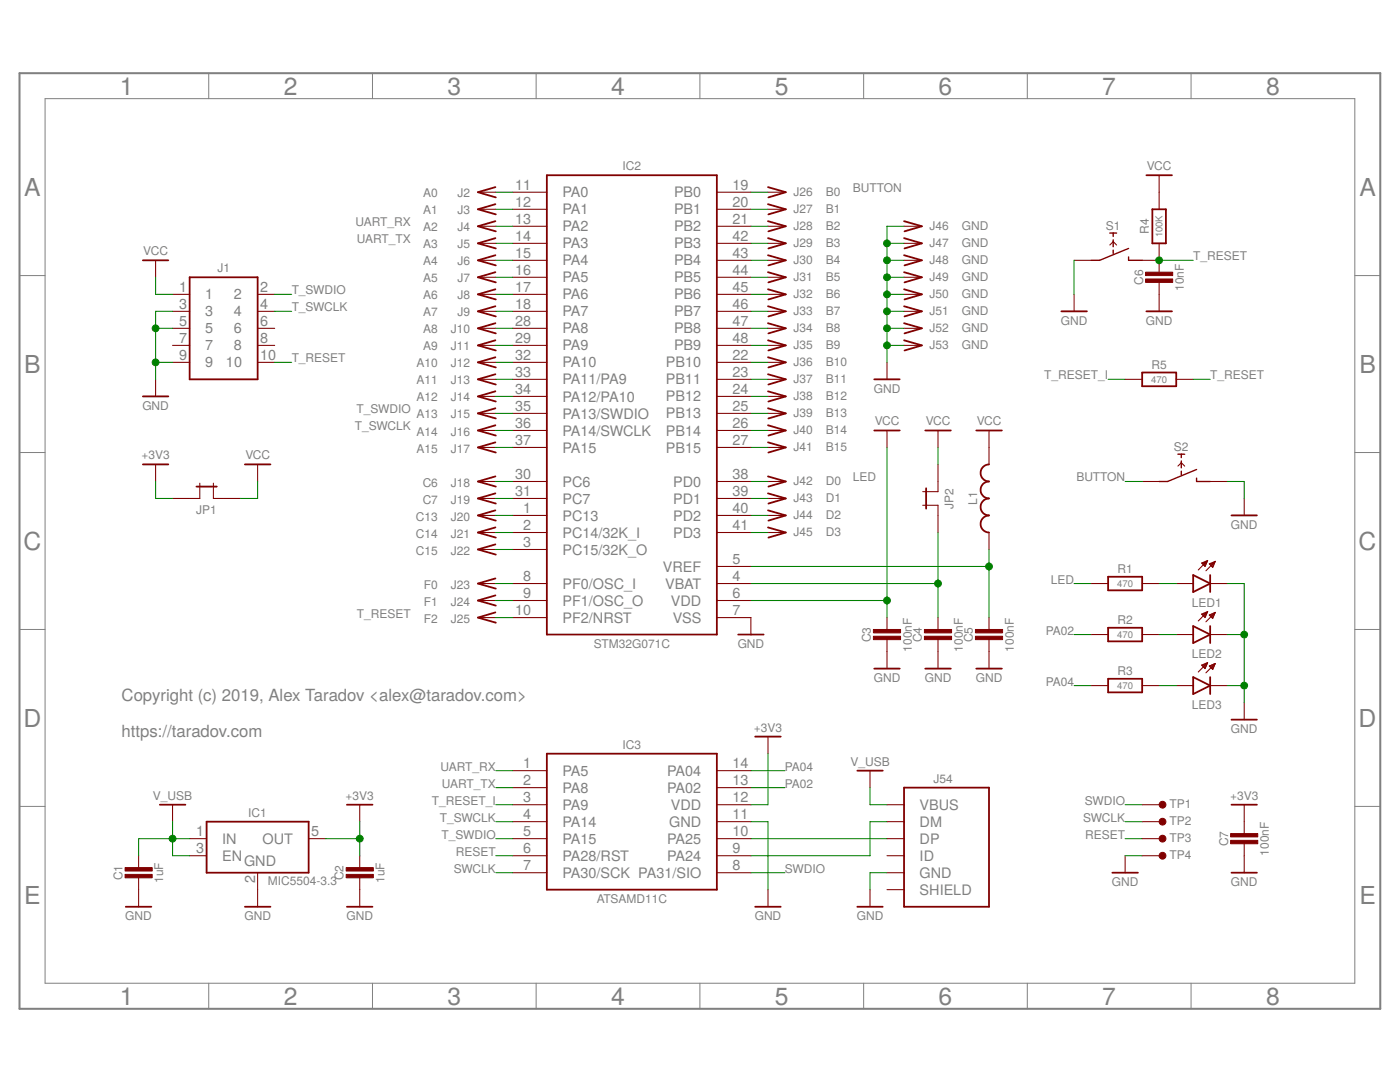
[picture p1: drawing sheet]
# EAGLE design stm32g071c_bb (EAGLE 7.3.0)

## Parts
C1  1uF  C-0603  [SMD0603]
C2  1uF  C-0603  [SMD0603]
C3  100nF  C-0603  [SMD0603]
C4  100nF  C-0603  [SMD0603]
C5  100nF  C-0603  [SMD0603]
C6  10nF  C-0603  [SMD0603]
C7  100nF  C-0603  [SMD0603]
IC1  MIC5504-3.3  MIC5504-SOT23-5  [SOT23-5]
IC2  STM32G071C  [TQFP-48-0.5MM]
IC3  ATSAMD11C  [SO-14]
J1  HEADER-5X2-TH-1.27  [HEADER-5X2-1.27MM]
J2  A0  CONN-SINGLE-TH  [PIN-TH]
J3  A1  CONN-SINGLE-TH  [PIN-TH]
J4  A2  CONN-SINGLE-TH  [PIN-TH]
J5  A3  CONN-SINGLE-TH  [PIN-TH]
J6  A4  CONN-SINGLE-TH  [PIN-TH]
J7  A5  CONN-SINGLE-TH  [PIN-TH]
J8  A6  CONN-SINGLE-TH  [PIN-TH]
J9  A7  CONN-SINGLE-TH  [PIN-TH]
J10  A8  CONN-SINGLE-TH  [PIN-TH]
J11  A9  CONN-SINGLE-TH  [PIN-TH]
J12  A10  CONN-SINGLE-TH  [PIN-TH]
J13  A11  CONN-SINGLE-TH  [PIN-TH]
J14  A12  CONN-SINGLE-TH  [PIN-TH]
J15  A13  CONN-SINGLE-TH  [PIN-TH]
J16  A14  CONN-SINGLE-TH  [PIN-TH]
J17  A15  CONN-SINGLE-TH  [PIN-TH]
J18  C6  CONN-SINGLE-TH  [PIN-TH]
J19  C7  CONN-SINGLE-TH  [PIN-TH]
J20  C13  CONN-SINGLE-TH  [PIN-TH]
J21  C14  CONN-SINGLE-TH  [PIN-TH]
J22  C15  CONN-SINGLE-TH  [PIN-TH]
J23  F0  CONN-SINGLE-TH  [PIN-TH]
J24  F1  CONN-SINGLE-TH  [PIN-TH]
J25  F2  CONN-SINGLE-TH  [PIN-TH]
J26  B0  CONN-SINGLE-TH  [PIN-TH]
J27  B1  CONN-SINGLE-TH  [PIN-TH]
J28  B2  CONN-SINGLE-TH  [PIN-TH]
J29  B3  CONN-SINGLE-TH  [PIN-TH]
J30  B4  CONN-SINGLE-TH  [PIN-TH]
J31  B5  CONN-SINGLE-TH  [PIN-TH]
J32  B6  CONN-SINGLE-TH  [PIN-TH]
J33  B7  CONN-SINGLE-TH  [PIN-TH]
J34  B8  CONN-SINGLE-TH  [PIN-TH]
J35  B9  CONN-SINGLE-TH  [PIN-TH]
J36  B10  CONN-SINGLE-TH  [PIN-TH]
J37  B11  CONN-SINGLE-TH  [PIN-TH]
J38  B12  CONN-SINGLE-TH  [PIN-TH]
J39  B13  CONN-SINGLE-TH  [PIN-TH]
J40  B14  CONN-SINGLE-TH  [PIN-TH]
J41  B15  CONN-SINGLE-TH  [PIN-TH]
J42  D0  CONN-SINGLE-TH  [PIN-TH]
J43  D1  CONN-SINGLE-TH  [PIN-TH]
J44  D2  CONN-SINGLE-TH  [PIN-TH]
J45  D3  CONN-SINGLE-TH  [PIN-TH]
J46  GND  CONN-SINGLE-TH  [PIN-TH]
J47  GND  CONN-SINGLE-TH  [PIN-TH]
J48  GND  CONN-SINGLE-TH  [PIN-TH]
J49  GND  CONN-SINGLE-TH  [PIN-TH]
J50  GND  CONN-SINGLE-TH  [PIN-TH]
J51  GND  CONN-SINGLE-TH  [PIN-TH]
J52  GND  CONN-SINGLE-TH  [PIN-TH]
J53  GND  CONN-SINGLE-TH  [PIN-TH]
J54  USB-B-MICRO-SMT  [USB-B-MICRO-SMT-SHELL-TH]
JP1  JUMPER-TH-TH  [JUMPER-TH]
JP2  JUMPER-TH-TH  [JUMPER-TH]
L1  L-0603  [SMD0603]
LED1  LED_SMDLED_0603  [SMD0603]
LED2  LED_SMDLED_0603  [SMD0603]
LED3  LED_SMDLED_0603  [SMD0603]
R1  470  R-0603  [SMD0603]
R2  470  R-0603  [SMD0603]
R3  470  R-0603  [SMD0603]
R4  100K  R-0603  [SMD0603]
R5  470  R-0603  [SMD0603]
S1  TACT_SWITCH_6MM-SMD-HALF  [TACT-SMD-6MM-HALF]
S2  TACT_SWITCH_6MM-SMD-HALF  [TACT-SMD-6MM-HALF]
TP1  SIO  TEST-POINT-1.27MM  [TP-1.27MM]
TP2  TEST-POINT-1.27MM  [TP-1.27MM]
TP3  TEST-POINT-1.27MM  [TP-1.27MM]
TP4  TEST-POINT-1.27MM  [TP-1.27MM]

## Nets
+3V3: C2.2 C7.2 IC1.5(OUT) IC3.12(VDD) JP1.1
BUTTON: IC2.19(PB0) J26.1 S2.1
GND: C1.1 C2.1 C3.1 C4.1 C5.1 C6.1 C7.1 IC1.2(GND) IC2.7(VSS) IC3.11(GND) J1.3 J1.5 J1.9 J46.1 J47.1 J48.1 J49.1 J50.1 J51.1 J52.1 J53.1 J54.5(GND) LED1.2(C) LED2.2(C) LED3.2(C) S1.1 S2.2 TP4.1
LED: IC2.38(PD0) J42.1 R1.1
N$1: IC3.9(PA24) J54.2(DM)
N$2: IC3.10(PA25) J54.3(DP)
N$4: LED2.1(A) R2.2
N$5: IC2.20(PB1) J27.1
N$6: LED3.1(A) R3.2
N$7: IC2.21(PB2) J28.1
N$9: IC2.42(PB3) J29.1
N$10: IC2.43(PB4) J30.1
N$12: IC2.45(PB6) J32.1
N$13: IC2.47(PB8) J34.1
N$14: IC2.48(PB9) J35.1
N$15: IC2.22(PB10) J36.1
N$16: IC2.23(PB11) J37.1
N$17: IC2.24(PB12) J38.1
N$18: IC2.25(PB13) J39.1
N$19: IC2.26(PB14) J40.1
N$20: IC2.27(PB15) J41.1
N$21: IC2.44(PB5) J31.1
N$22: IC2.46(PB7) J33.1
N$23: IC2.11(PA0) J2.1
N$24: IC2.12(PA1) J3.1
N$27: IC2.15(PA4) J6.1
N$28: IC2.16(PA5) J7.1
N$29: IC2.17(PA6) J8.1
N$30: IC2.18(PA7) J9.1
N$31: IC2.28(PA8) J10.1
N$32: IC2.29(PA9) J11.1
N$33: IC2.32(PA10) J12.1
N$34: IC2.33(PA11/PA9) J13.1
N$35: IC2.34(PA12/PA10) J14.1
N$38: IC2.37(PA15) J17.1
N$39: IC2.39(PD1) J43.1
N$40: IC2.41(PD3) J45.1
N$42: IC2.40(PD2) J44.1
N$43: IC2.30(PC6) J18.1
N$44: IC2.1(PC13) J20.1
N$45: IC2.2(PC14/32K_I) J21.1
N$46: IC2.3(PC15/32K_O) J22.1
N$47: IC2.9(PF1/OSC_O) J24.1
N$49: IC2.8(PF0/OSC_I) J23.1
N$50: IC2.31(PC7) J19.1
N$51: C5.2 IC2.5(VREF) L1.1
N$53: C4.2 IC2.4(VBAT) JP2.1
N$54: LED1.1(A) R1.2
PA02: IC3.13(PA02) R2.1
PA04: IC3.14(PA04) R3.1
RESET: IC3.6(PA28/RST) TP3.1
SWCLK: IC3.7(PA30/SCK) TP2.1
SWDIO: IC3.8(PA31/SIO) TP1.1
T_RESET: C6.2 IC2.10(PF2/NRST) J1.10 J25.1 R4.1 R5.2 S1.2
T_RESET_I: IC3.3(PA9) R5.1
T_SWCLK: IC2.36(PA14/SWCLK) IC3.4(PA14) J1.4 J16.1
T_SWDIO: IC2.35(PA13/SWDIO) IC3.5(PA15) J1.2 J15.1
UART_RX: IC2.13(PA2) IC3.1(PA5) J4.1
UART_TX: IC2.14(PA3) IC3.2(PA8) J5.1
V_USB: C1.2 IC1.1(IN) IC1.3(EN) J54.1(VBUS)
VCC: C3.2 IC2.6(VDD) J1.1 JP1.2 JP2.2 L1.2 R4.2
Unconnected: J1.6 J1.7 J1.8 J54.4(ID) J54.M1(SHIELD) J54.M2(SHIELD) J54.M3(SHIELD) J54.M4(SHIELD)

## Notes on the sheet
- Copyright (c) 2019, Alex Taradov <alex@taradov.com>
  
  https://taradov.com
